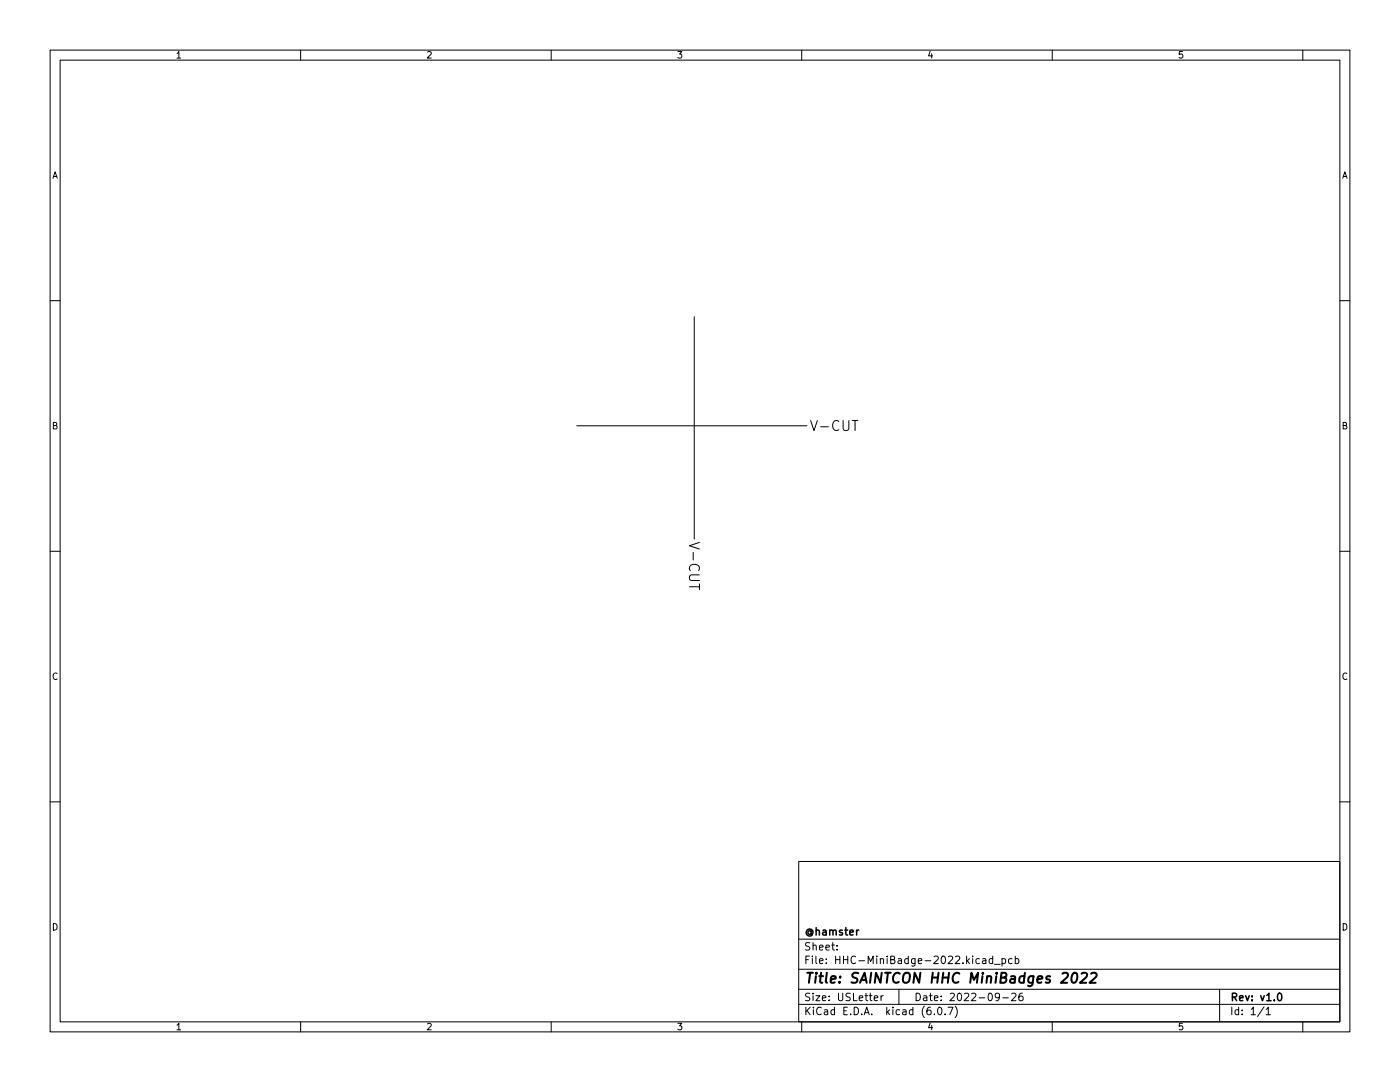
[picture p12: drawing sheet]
<svg xmlns="http://www.w3.org/2000/svg" width="279mm" height="216mm" viewBox="0 0 279 216" stroke-linecap="round" stroke-linejoin="round" font-family="sans-serif">
<g fill="none" stroke="#000" stroke-width=".2">
<path d="M10 10h259.4v195.9h-259.4zM12 12h255.4v191.9h-255.4zM60 10v2M110 10v2M160 10v2M210 10v2M260 10v2M10 60h2M267.4 60h2M138.5 63.2v44.4M115.1 85h46M10 110h2"/>
<path d="M267.4 110h2M10 160h2M267.4 160h2M159.4 171.9h108v32h-108zM159.4 197.4h108M159.4 193.4h108M159.4 187.4h108M167 189.4v.2M167 188.7v.1M174.5 199.2l.7-.2-.1-.3h-.4l-.2 .2v.7h.6M175.8 198.7v1M176.3 198.7l-.5 .3"/>
<path d="M179.4 197.4v3M196.1 191.4h.6l.1 .9M196.8 191.6l-.5 .1-.3 .2 .3 .4 .5-.1M198.1 191.4l-.4-.1-.3 .3 .1 .6h.6M198.1 190.8v1.5M198.5 192.4h1.1M199.5 198.8l-.3 .3-.4-.1-.2-.2 .2-.6h.4l.2 .1a.99 .99 0 0 1-.4 1.4h-.2M200 191.4l.4-.1 .3 .3-.2 .6h-.5M200 191.3v1.5M200.1 199.1h1.2M201.9 198.3l.6-.1 .3 .4-1 1.1h1M202 191.4l-.5-.1-.2 .3 .1 .6h.6"/>
<path d="M202.6 191.4l.4-.1 .3 .3-.1 .6h-.6M202.6 190.8v1.5M204 198.2h-.4a1.01 1.01 0 0 0 0 1.5l.5-.2 .1-.5-.3-.3h-.3l-.3 .3M243.4 197.4v6.5M60 203.9v2M110 203.9v2M159.4 200.4h108M160 203.9v2M186.5 202.3v.2M187.3 201h.2a.8 .8 0 0 1 .5 .7 .8 .8 0 0 1-.5 .8 1 1 0 0 1-.2-1.5zM188.6 202.3v.2M189.2 201h1l-.7 1.5"/>
<path d="M190.6 200.8a1.72 1.72 0 0 1 0 2.2M210 203.9v2M252.3 200.9l-1.3 1.9M252.7 201.4l.4-.4v1.5M252.7 202.5h.8M260 203.9v2"/>
</g>
<path d="M255.2 198.2h.1a.8 .8 0 0 1 .5 .7 .8 .8 0 0 1-.5 .8 1 1 0 0 1-.1-1.5z" fill="none" stroke="#000" stroke-width=".3"/>
<path d="M214.1 194.3l.1-.1a.44 .44 0 0 1 .8 .3 1.15 1.15 0 0 1-.8 1.6l-.2-.1a1.54 1.54 0 0 1 .1-1.7zM215.9 194.3l.3-.2h.4l.3 .2v.4l-.1 .3-1.3 1.1h1.3M217.8 194.3l.3-.2h.4l.3 .2 .1 .4-.2 .3-1.3 1.1h1.3" fill="none" stroke="#000" stroke-width=".4"/>
<g font-size="2.8">
<text x="162.2" y="86">V-CUT</text>
<text x="137.5" y="108.7" transform="rotate(90 137.5 108.7)">V-CUT</text>
<text x="160.4" y="196.2">Title: SAINTCON HHC MiniBadges 2022</text>
</g>
<g font-size="2.1">
<text x="160.4" y="189.7">Sheet:</text>
<text x="160.4" y="186.7">@hamster</text>
<text x="160.4" y="192.4">File: HHC-MiniBadge-2022.kicad_pcb</text>
<text x="160.4" y="202.5">KiCad E.D.A. kicad (6.0.7)</text>
<text x="160.4" y="199.7">Size: USLetter</text>
<text x="182.4" y="199.7">Date: 2022-09-26</text>
<text x="245.4" y="199.7">Rev: v1.0</text>
<text x="245.4" y="202.5">Id: 1/1</text>
</g>
<g font-size="1.8">
<text x="35" y="11.6">1</text>
<text x="85" y="11.6">2</text>
<text x="135" y="11.6">3</text>
<text x="185" y="11.6">4</text>
<text x="235" y="11.6">5</text>
<text x="10.3" y="35.6">A</text>
<text x="267.7" y="35.6">A</text>
<text x="10.3" y="85.7">B</text>
<text x="267.7" y="85.7">B</text>
<text x="10.3" y="135.6">C</text>
<text x="267.7" y="135.6">C</text>
<text x="10.3" y="185.7">D</text>
<text x="267.7" y="185.7">D</text>
<text x="35" y="205.6">1</text>
<text x="85" y="205.6">2</text>
<text x="135" y="205.6">3</text>
<text x="185" y="205.6">4</text>
<text x="235" y="205.6">5</text>
</g>
</svg>
